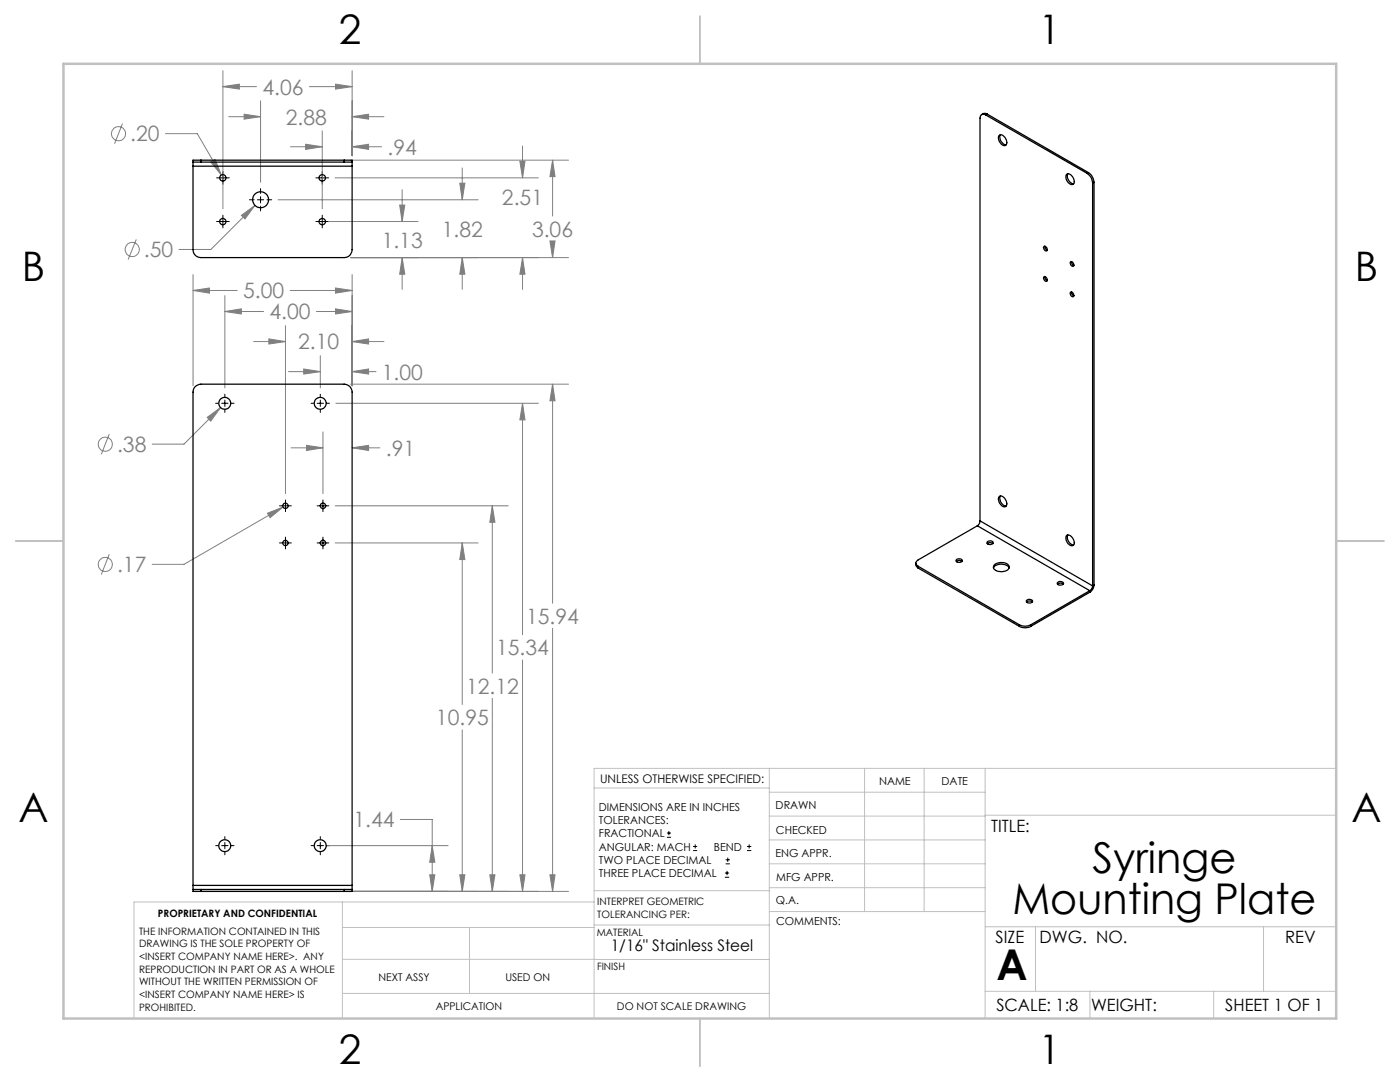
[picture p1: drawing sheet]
<svg xmlns="http://www.w3.org/2000/svg" width="279mm" height="216mm" viewBox="0 0 279 216" stroke-linecap="round" stroke-linejoin="round" font-family="sans-serif">
<g fill="none" stroke="#808080" stroke-width=".2">
<path d="M44.5 17.3l3.3-.5v1zM44.5 14.1v27.6M44.5 17.3h6.7M61.7 17.3h8.6M67 16.8l3.3 .5-3.3 .5zM70.3 14.1v17M24.4 24.7l-1.5 4M33 26.7h6.4l4.8 8.2M42.1 32.3l.8-.5 1.3 3.1zM45.6 23.3h6.4M48.7 22.8l3.3 .5-3.3 .5zM52 20.1v16.3"/>
<path d="M55.5 39.9h39.9M58 29.3h6.3M61 28.8l3.3 .5-3.3 .5zM64.3 26.1v15.6M66.9 35.5h40.6M70 32h43.5M70.3 29.3l3.3-.5v1zM70.3 23.3l3.3-.5v1zM70.3 29.3h5.9M70.3 23.3h6.3M80.3 37.9v6.3M91.8 36.5h1l-.5 3.4z"/>
<path d="M92.3 33.5v6.4M103.8 32.2h1l-.5 3.3zM104.3 29.1v6.4M110.3 32l.5 3.2h-1.1zM110.3 32v11.1M27.2 47.8l-1.6 4M38.5 58l3.3-.5v1zM38.5 54.8v22.2M38.5 58h8.8M44.9 59v18.4M48.2 43l2.7-2-2 2.7zM50.9 41l-8.8 8.8h-6.4"/>
<path d="M57.9 58h12.4M65.6 44.2h17.8M67 57.5l3.3 .5-3.3 .5zM70 51.4h43.5M70.3 54.8v22.2M79.8 40.9h1l-.5 3.3zM80.3 51.4l.5 3.3h-1zM80.3 51.4v6.3M92.3 51.4l.5 3.3h-1zM92.3 51.4v6.3M104.3 51.4l.5 3.3h-1zM104.3 51.4v6.3"/>
<path d="M109.7 48.1h1.1l-.5 3.3zM110.3 48.2v3.2M44.9 62.2l3.3-.6v1.1zM44.9 62.2h7.7M50.6 68.2h6.4M53.7 67.6l3.3 .6-3.3 .5zM57 65v33.5M57.6 74.2h6.3M60.6 73.6l3.3 .6-3.3 .4zM63.1 62.2h7.2M63.9 71v6.4M67 61.6l3.3 .6-3.3 .5z"/>
<path d="M70 76.7h43.5M70.3 74.2l3.3-.6v1zM70.3 68.2l3.3-.6v1.1zM70.3 74.2h4.7M70.3 68.2h6.3M110.3 76.7l.5 3.3h-1.1zM110.3 76.7v43.7M21.8 86.6l-1.6 4.1M41.3 83.3l2.7-2-1.9 2.7zM44 81.3l-7.3 7.3h-6.3M58.1 89.4h6.4M61.2 88.9l3.3 .5-3.3 .5z"/>
<path d="M64.5 86.2v12.3M67 80.5h40.5M70.3 89.4l3.3-.5v1zM70.3 89.4h5.5M104.3 80.5l.5 3.3h-1zM104.3 80.5v46.1M21.8 110.6l-1.6 4.1M53.4 102.4l3.1-1.2-2.6 2.1zM56.5 101.2l-19.8 11.4h-6.3M66.9 108.3h28.5M66.9 100.9h34.5M92.3 108.3l.5 3.4h-1z"/>
<path d="M92.3 108.3v32.3M98.2 100.9l.6 3.3h-1zM98.2 100.9v33.4M98.2 139.3v38.6M104.3 131.7v46.2M110.3 125.4v52.5M92.3 145.6v32.3M65.2 168.7h24.2M70 177.9h43.5M79.9 163.5h6.4v14.4M85.8 174.6h1l-.5 3.3zM86.3 168.7l.5 3.3h-1z"/>
<path d="M91.8 174.6h1l-.5 3.3zM97.8 174.6h1l-.6 3.3zM103.8 174.6h1l-.5 3.3zM109.7 174.6h1.1l-.5 3.3z"/>
<circle cx="23.6" cy="26.7" r="1.4"/>
<circle cx="26.4" cy="49.8" r="1.41"/>
<circle cx="21" cy="88.6" r="1.42"/>
<circle cx="21" cy="112.6" r="1.42"/>
</g>
<g fill="none" stroke="#000" stroke-width=".2">
<path d="M43.2 35.5h2.6M44.5 34.2v2.6M49.8 39.9h.9M51.4 39.9h1.2M52 37.6v1M52 39.2v1.3M53.3 39.9h.9M63 35.5h2.6M64.3 34.2v2.6M43.2 44.2h2.6M44.5 42.9v2.6M52 41.1v1"/>
<path d="M63 44.2h2.6M64.3 42.9v2.6M44.9 78.7v.5M44.9 79.8v1.3M63.9 78.7v.5M63.9 79.8v1.3M43 80.5h.6M44.2 80.5h1.3M44.9 81.7v.6M46.1 80.5h.6M57 99.8v2.3M62.1 80.5h.6"/>
<path d="M63.3 80.5h1.3M63.9 81.7v.6M64.5 99.8v2.3M65.2 80.5h.6M55.8 100.9h2.3M55.8 108.3h2.3M57 107.2v2.3M63.3 100.9h2.3M63.3 108.3h2.3M64.5 107.2v2.3M43 168.7h.6M44.2 168.7h1.3"/>
<path d="M44.9 166.9v.6M44.9 168.1v1.3M44.9 170v.6M46.1 168.7h.6M62.1 168.7h.6M63.3 168.7h1.3M63.9 166.9v.6M63.9 168.1v1.3M63.9 170v.6M65.2 168.7h.6M133.1 167.1h.8M133.1 166.2h.8"/>
<path d="M133.5 165.8v.9M138.3 169.7h.8M138.3 168.9h.8M138.7 168.5v.8M144.7 175h.8M144.7 174.2h.8M144.8 172.4h.9M144.8 171.6h.9M145.1 173.8v.8M145.2 171.1v.9M149.1 169.7h.8M149.1 168.9h.8"/>
<path d="M149.5 168.5v.8"/>
</g>
<g fill="none" stroke="#c0c0c0" stroke-width=".2">
<path d="M118.6 157.2h34.9M153.5 153.3v49.9M153.5 158.1h43.1M172.5 153.3v28.6M184.4 153.3v28.6M196.6 153.3v49.9M266.7 153.3h-148.1v49.9M68.3 180v23.2M118.6 180h-91.9v23.2M118.6 177.7h35M153.5 167.6h43.1M153.5 162.8h43.1"/>
<path d="M153.5 172.4h43.1M153.5 177.1h43.1M196.6 162.7h70.1M68.3 198.2h85.2M68.3 191.4l85.2 .1M68.3 185.1h50.3M93.7 185.1v13.1M118.6 184.6h35M153.6 181.9h43M196.6 197.8h70.1M196.6 184.9h70.1M206.7 184.9v12.9"/>
<path d="M217.5 197.8v5.4M242.2 197.8v5.4M252.2 184.9v12.9"/>
</g>
<path d="M139.7 3.2v9.5M3.1 107.9h9.6M266.7 107.9h9.5M139.7 203.2v9.6" fill="none" stroke="#c0c0c0" stroke-width=".25"/>
<path d="M12.7 12.7h254v190.5h-254z" fill="none" stroke="#c0c0c0" stroke-width=".5"/>
<path d="M85.8 174.6h1l-.5 3.3zM86.3 168.7l.5 3.3h-1zM91.8 174.6h1l-.5 3.3zM92.3 108.3l.5 3.4h-1zM97.8 174.6h1l-.6 3.3zM98.2 100.9l.6 3.3h-1zM103.8 174.6h1l-.5 3.3zM104.3 80.5l.5 3.3h-1zM109.7 174.6h1.1l-.5 3.3zM110.3 76.7l.5 3.3h-1.1zM70.3 74.2l3.3-.6v1zM60.6 73.6l3.3 .6-3.3 .4zM70.3 68.2l3.3-.6v1.1zM53.7 67.6l3.3 .6-3.3 .5zM67 61.6l3.3 .6-3.3 .5zM44.9 62.2l3.3-.6v1.1zM70.3 89.4l3.3-.5v1zM61.2 88.9l3.3 .5-3.3 .5zM67 57.5l3.3 .5-3.3 .5zM38.5 58l3.3-.5v1zM41.3 83.3l.8 .7 1.9-2.7zM53.4 102.4l.5 .9 2.6-2.1zM70.3 29.3l3.3-.5v1zM61 28.8l3.3 .5-3.3 .5zM70.3 23.3l3.3-.5v1zM48.7 22.8l3.3 .5-3.3 .5zM67 16.8l3.3 .5-3.3 .5zM44.5 17.3l3.3-.5v1zM80.3 51.4l.5 3.3h-1zM79.8 40.9h1l-.5 3.3zM92.3 51.4l.5 3.3h-1zM91.8 36.5h1l-.5 3.4zM104.3 51.4l.5 3.3h-1zM103.8 32.2h1l-.5 3.3zM109.7 48.1h1.1l-.5 3.3zM110.3 32l.5 3.2h-1.1zM42.1 32.3l2.1 2.6-1.3-3.1zM48.2 43l.7 .7 2-2.7z" fill="#808080"/>
<g fill="none" stroke="#000" stroke-width=".25">
<path d="M38.5 32.3h1.6M38.5 32.3v.9M38.5 33.2v16.6a1.57 1.57 0 0 0 1.6 1.6h28.6a1.57 1.57 0 0 0 1.6-1.6v-16.6M38.5 33.2h31.8M40.1 32h-1.6v.3M40.1 32v.3M40.1 32.3h28.6M40.1 32h28.6M68.7 32.3h1.6M68.7 32h1.6v.3M68.7 32v.3M70.3 32.3v.9"/>
<path d="M196.7 22.9a.7 .7 0 0 0-.8 0 .7 .7 0 0 0-.3 .7v80.3M196.7 22.9l20.2 11.7M197 22.8l-.6-.2-.5 .3M197 22.8l-.3 .1M197 22.8l20.2 11.6M199.4 27a1.08 1.08 0 0 1 1.4 .9 .67 .67 0 0 1-.1 1.1 .67 .67 0 0 1-1-.4l-.3-.4-.2-.6zM199.6 26.9a1.51 1.51 0 0 0 1.2 2M212.9 34.8a1.36 1.36 0 0 1 1.5 1.7l-.1 .2a.95 .95 0 0 1-1.4-.8l-.2-.5zM213.1 34.7a1.54 1.54 0 0 0 1.2 2M216.9 34.6a2.42 2.42 0 0 1 1.2 1.9M217.2 34.4a2.69 2.69 0 0 1 1.1 2M217.2 34.4l-.3 .2"/>
<path d="M218.1 36.5v80.4M218.3 36.4l-.2 .1M218.3 36.4v80.3M208.4 55.2a.62 .62 0 0 1 .5 .9 .6 .6 0 0 1-.5-.9zM208.4 49.1a.62 .62 0 0 1 .5 1 .6 .6 0 0 1-.5-1zM208.6 49.1v.5l.4 .3M208.6 55.2v.5l.4 .3M213.6 58.3a.52 .52 0 0 1 .6 .3 .52 .52 0 0 1-.1 .6l-.4-.3zM213.7 52.2a.56 .56 0 0 1 .5 .3 .56 .56 0 0 1-.1 .7l-.4-.4-.1-.3zM213.9 52.2l.1 .5 .3 .3M213.9 58.2l.1 .5 .3 .4M199.4 99.1a1.08 1.08 0 0 1 1.4 .9 .67 .67 0 0 1-.1 1 .67 .67 0 0 1-1-.3l-.3-.5-.2-.5z"/>
<path d="M199.6 99a1.51 1.51 0 0 0 1.2 2M182.8 112.4v.5l.4 .4M183.2 113l20.2 11.7M183.2 113v.3M183.2 113.3l20.2 11.7M190.9 112l.3-.2 .8 .2M190.9 111.7a.65 .65 0 0 1 .7-.2 .65 .65 0 0 1 .4 .5 .7 .7 0 0 1-1.2-.2zM195.1 104.9l-11.9 6.8a.67 .67 0 0 0-.4 .7 .67 .67 0 0 0 .4 .6M195.1 104.9l22.4 13M195.6 103.9l-.2 .6-.3 .4M195.6 103.9l22.5 13M197 108.4l.4-.1 .8 .1"/>
<path d="M197.1 108.1a.65 .65 0 0 1 .6-.2 .65 .65 0 0 1 .5 .5 .7 .7 0 0 1-1.2-.2zM198.3 113.3a2.03 2.03 0 0 1 3.1 0M198.4 112.7a2.2 2.2 0 0 1 3 .2 .91 .91 0 0 1-1.1 1.1 1.67 1.67 0 0 1-2-.7zM204.8 119.9a.71 .71 0 0 1 1.3 .2 .71 .71 0 0 1-1.3-.2zM211 116.3a.71 .71 0 0 1 1.2 .2 .71 .71 0 0 1-1.2-.2zM211.1 116.6l.6-.3 .5 .3M212.9 106.9a1.36 1.36 0 0 1 1.5 1.6l-.1 .2a.95 .95 0 0 1-1.4-.7l-.2-.5zM213.1 106.8a1.54 1.54 0 0 0 1.2 2M217.5 117.9l-11.8 6.8M217.5 117.9v.3M217.5 118.2l-11.8 6.8M218.1 116.9l-.3 .7-.3 .3"/>
<path d="M218.3 116.7a1.74 1.74 0 0 1-.8 1.5M218.3 116.7l-.2 .2M203.4 124.7a2.4 2.4 0 0 0 2.3 0M203.4 125a2.4 2.4 0 0 0 2.3 0M203.4 124.7v.3M204.9 120.1l.6-.2 .5 .2M205.7 124.7v.3M38.5 177.5h1.6M38.5 177.5v.4h1.6M38.5 176.7v.8M38.5 176.7v-98.5a1.57 1.57 0 0 1 1.6-1.5h28.6a1.57 1.57 0 0 1 1.6 1.5v98.5M38.5 176.7h31.8"/>
<path d="M40.1 177.5h28.6M40.1 177.9h28.6M40.1 177.5v.4M68.7 177.5h1.6M68.7 177.5v.4M70.3 177.5v.4h-1.6M70.3 176.7v.8"/>
<circle cx="44.5" cy="35.5" r=".63"/>
<circle cx="52" cy="39.9" r="1.59"/>
<circle cx="64.3" cy="35.5" r=".64"/>
<circle cx="44.5" cy="44.2" r=".63"/>
<circle cx="64.3" cy="44.2" r=".64"/>
<circle cx="44.9" cy="80.5" r="1.2"/>
<circle cx="63.9" cy="80.5" r="1.2"/>
<circle cx="57" cy="108.3" r=".54"/>
<circle cx="57" cy="100.9" r=".54"/>
<circle cx="64.4" cy="100.9" r=".54"/>
<circle cx="64.4" cy="108.3" r=".54"/>
<circle cx="44.9" cy="168.7" r="1.2"/>
<circle cx="63.9" cy="168.7" r="1.2"/>
</g>
<g font-size="8.5">
<text x="218" y="174.2">Syringe</text>
<text x="202" y="182.3">Mounting Plate</text>
<text x="198.9" y="195.5">A</text>
</g>
<g font-size="8.1">
<text x="67.6" y="8.9">2</text>
<text x="207.3" y="8.9">1</text>
<text x="4.4" y="56.2">B</text>
<text x="270.4" y="56.2">B</text>
<text x="3.7" y="164.1">A</text>
<text x="269.7" y="164.1">A</text>
<text x="67.6" y="212.4">2</text>
<text x="207.3" y="212.4">1</text>
</g>
<g font-size="4.2" fill="#808080">
<text x="52.4" y="18.9">4.06</text>
<text x="26" y="28.2">.20</text>
<text x="57" y="24.9">2.88</text>
<text x="77.4" y="30.9">.94</text>
<text x="100.2" y="40.9">2.51</text>
<text x="88.2" y="47.2">1.82</text>
<text x="106.2" y="47.2">3.06</text>
<text x="28.7" y="51.3">.50</text>
<text x="76.2" y="49.4">1.13</text>
<text x="48.5" y="59.6">5.00</text>
<text x="53.8" y="63.7">4.00</text>
<text x="59.5" y="69.7">2.10</text>
<text x="76.2" y="75.7">1.00</text>
<text x="23.4" y="90.2">.38</text>
<text x="77" y="91">.91</text>
<text x="23.4" y="114.2">.17</text>
<text x="105" y="124.5">15.94</text>
<text x="99" y="130.8">15.34</text>
<text x="93" y="138.4">12.12</text>
<text x="87" y="144.7">10.95</text>
<text x="70.5" y="165.1">1.44</text>
</g>
<g font-size="3.4">
<text x="197.8" y="166">TITLE:</text>
<text x="198.7" y="188.1">SIZE</text>
<text x="207.5" y="188.1">DWG. NO.</text>
<text x="256.5" y="188.2">REV</text>
<text x="198.8" y="201.7">SCALE: 1:8</text>
<text x="217.7" y="201.8">WEIGHT:</text>
<text x="244.5" y="201.7">SHEET 1 OF 1</text>
</g>
<text font-size="3.2" x="121.9" y="189.8">1/16&quot; Stainless Steel</text>
<text font-size="2.4" x="119.8" y="156.2">UNLESS OTHERWISE SPECIFIED:</text>
<g font-size="2.2">
<text x="119.5" y="161.8">DIMENSIONS ARE IN INCHES</text>
<text x="154.8" y="161.4">DRAWN</text>
<text x="175.4" y="156.6">NAME</text>
<text x="187.9" y="156.7">DATE</text>
<text x="119.5" y="164.4">TOLERANCES:</text>
<text x="119.5" y="167.1">FRACTIONAL</text>
<text x="154.9" y="166.3">CHECKED</text>
<text x="119.5" y="169.7">ANGULAR: MACH</text>
<text x="119.5" y="172.4">TWO PLACE DECIMAL</text>
<text x="142.5" y="169.7">BEND</text>
<text x="154.8" y="171">ENG APPR.</text>
<text x="119.5" y="175">THREE PLACE DECIMAL</text>
<text x="154.9" y="175.7">MFG APPR.</text>
<text x="154.9" y="180.4">Q.A.</text>
<text x="154.9" y="184.6">COMMENTS:</text>
</g>
<g font-size="2.1">
<text x="75.5" y="195.7">NEXT ASSY</text>
<text x="100.9" y="195.7">USED ON</text>
<text x="86.9" y="201.5">APPLICATION</text>
<text x="123.1" y="201.6">DO NOT SCALE DRAWING</text>
</g>
<g font-size="2">
<text x="31.5" y="182.9">PROPRIETARY AND CONFIDENTIAL</text>
<text x="119.2" y="180.6">INTERPRET GEOMETRIC</text>
<text x="119.2" y="183.1">TOLERANCING PER:</text>
<text x="27.8" y="186.5">THE INFORMATION CONTAINED IN THIS</text>
<text x="27.8" y="189">DRAWING IS THE SOLE PROPERTY OF</text>
<text x="27.8" y="191.6">&lt;INSERT COMPANY NAME HERE&gt;. ANY</text>
<text x="119.1" y="186.7">MATERIAL</text>
<text x="27.8" y="194.1">REPRODUCTION IN PART OR AS A WHOLE</text>
<text x="27.8" y="196.6">WITHOUT THE WRITTEN PERMISSION OF</text>
<text x="119.1" y="193.5">FINISH</text>
<text x="27.8" y="199.1">&lt;INSERT COMPANY NAME HERE&gt; IS</text>
<text x="27.8" y="201.7">PROHIBITED.</text>
</g>
</svg>
